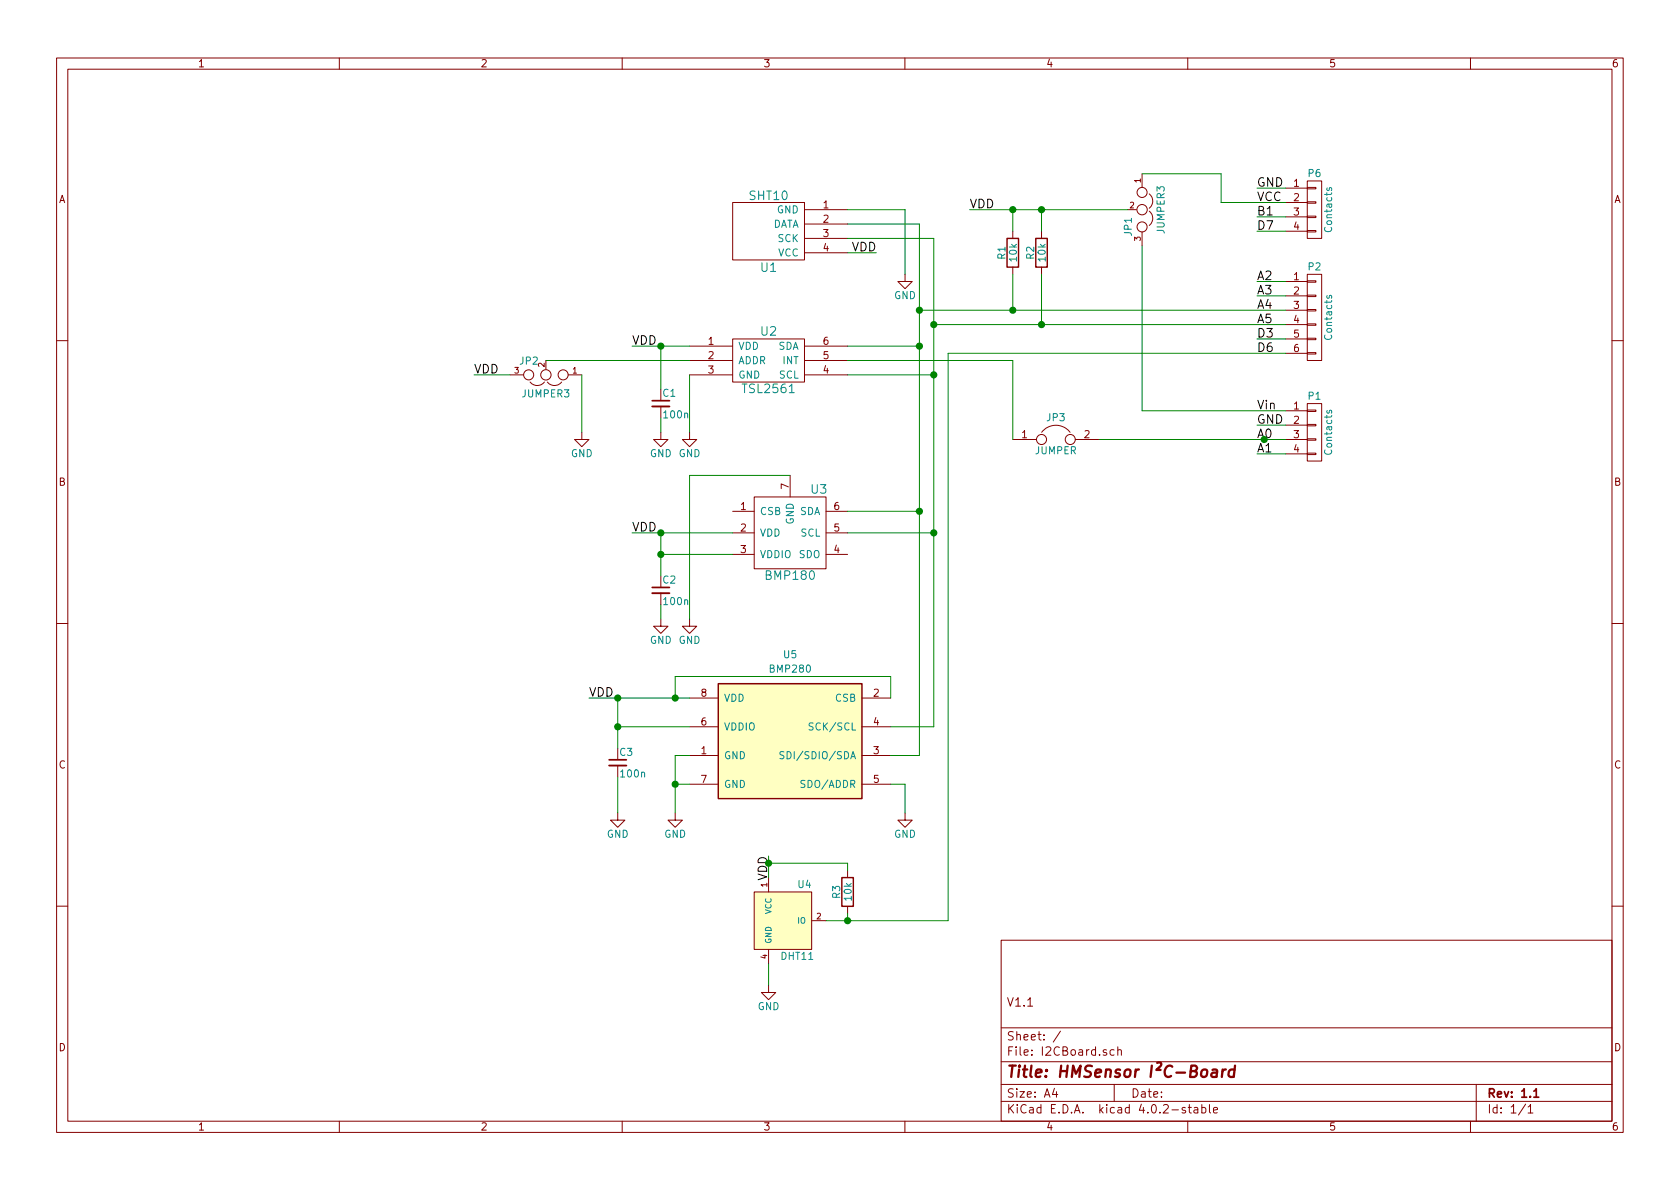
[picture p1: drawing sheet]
EESchema Schematic File Version 2
LIBS:power
LIBS:device
LIBS:transistors
LIBS:conn
LIBS:linear
LIBS:regul
LIBS:74xx
LIBS:cmos4000
LIBS:adc-dac
LIBS:memory
LIBS:xilinx
LIBS:microcontrollers
LIBS:dsp
LIBS:microchip
LIBS:analog_switches
LIBS:motorola
LIBS:texas
LIBS:intel
LIBS:audio
LIBS:interface
LIBS:digital-audio
LIBS:philips
LIBS:display
LIBS:cypress
LIBS:siliconi
LIBS:opto
LIBS:atmel
LIBS:contrib
LIBS:valves
LIBS:bmp085
LIBS:sht1x
LIBS:tsl256x
LIBS:ACRONET
LIBS:sensors
LIBS:Bosch
LIBS:I2CBoard-cache
EELAYER 25 0
EELAYER END
$Descr A4 11693 8268
encoding utf-8
Sheet 1 1
Title "HMSensor I²C-Board"
Date ""
Rev "1.1"
Comp ""
Comment1 "V1.1"
Comment2 ""
Comment3 ""
Comment4 ""
$EndDescr
$Comp
L R R2
U 1 1
P 7250 1750
F 0 "R2" V 7330 1750 50  0000 C CNN
F 1 "10k" V 7250 1750 50  0000 C CNN
F 2 "Resistors_SMD:R_0805_HandSoldering" V 7180 1750 50  0001 C CNN
F 3 "" H 7250 1750 50  0000 C CNN
	1    7250 1750
	-1   0    0    1   
$EndComp
$Comp
L R R1
U 1 1
P 7050 1750
F 0 "R1" V 7130 1750 50  0000 C CNN
F 1 "10k" V 7050 1750 50  0000 C CNN
F 2 "Resistors_SMD:R_0805_HandSoldering" V 6980 1750 50  0001 C CNN
F 3 "" H 7050 1750 50  0000 C CNN
	1    7050 1750
	-1   0    0    1   
$EndComp
$Comp
L CONN_01X04 P1
U 1 1
P 9150 3000
F 0 "P1" H 9150 3250 50  0000 C CNN
F 1 "Contacts" V 9250 3000 50  0000 C CNN
F 2 "Pin_Headers:Pin_Header_Straight_1x04_Pitch2.54mm" H 9150 3000 50  0001 C CNN
F 3 "" H 9150 3000 50  0000 C CNN
	1    9150 3000
	1    0    0    -1  
$EndComp
Text Label 8750 3050 0    60   ~ 0
A0
Text Label 8750 3150 0    60   ~ 0
A1
Text Label 8750 1950 0    60   ~ 0
A2
Text Label 8750 2950 0    60   ~ 0
GND
Text Label 8750 2050 0    60   ~ 0
A3
Text Label 8750 2150 0    60   ~ 0
A4
Text Label 8750 2250 0    60   ~ 0
A5
Text Label 8750 2350 0    60   ~ 0
D3
$Comp
L CONN_01X06 P2
U 1 1
P 9150 2200
F 0 "P2" H 9150 2550 50  0000 C CNN
F 1 "Contacts" V 9250 2200 50  0000 C CNN
F 2 "Pin_Headers:Pin_Header_Straight_1x06_Pitch2.54mm" H 9150 2200 50  0001 C CNN
F 3 "" H 9150 2200 50  0000 C CNN
	1    9150 2200
	1    0    0    -1  
$EndComp
Text Label 8750 2850 0    60   ~ 0
Vin
Text Label 8750 2450 0    60   ~ 0
D6
Text Label 8750 1300 0    60   ~ 0
GND
Text Label 8750 1400 0    60   ~ 0
VCC
$Comp
L CONN_01X04 P6
U 1 1
P 9150 1450
F 0 "P6" H 9150 1700 50  0000 C CNN
F 1 "Contacts" V 9250 1450 50  0000 C CNN
F 2 "Pin_Headers:Pin_Header_Straight_1x04_Pitch2.54mm" H 9150 1450 50  0001 C CNN
F 3 "" H 9150 1450 50  0000 C CNN
	1    9150 1450
	1    0    0    -1  
$EndComp
Text Label 8750 1500 0    60   ~ 0
B1
Text Label 8750 1600 0    60   ~ 0
D7
$Comp
L SHT10 U1
U 1 1
P 5350 1600
F 0 "U1" H 5350 1850 60  0000 C CNN
F 1 "SHT10" H 5350 1350 60  0000 C CNN
F 2 "sht1x:SHT1x" H 5350 1600 60  0001 C CNN
F 3 "" H 5350 1600 60  0000 C CNN
	1    5350 1600
	-1   0    0    1   
$EndComp
$Comp
L TSL2561 U2
U 1 1
P 5350 2500
F 0 "U2" H 5350 2700 60  0000 C CNN
F 1 "TSL2561" H 5350 2300 60  0000 C CNN
F 2 "tsl256x:TSL256x" H 5350 2500 60  0001 C CNN
F 3 "" H 5350 2500 60  0000 C CNN
	1    5350 2500
	1    0    0    -1  
$EndComp
$Comp
L JUMPER3 JP2
U 1 1
P 3800 2600
F 0 "JP2" H 3850 2500 50  0000 L CNN
F 1 "JUMPER3" H 3800 2700 50  0000 C BNN
F 2 "Connect:GS3" H 3800 2600 50  0001 C CNN
F 3 "" H 3800 2600 50  0000 C CNN
	1    3800 2600
	-1   0    0    1   
$EndComp
$Comp
L C_Small C1
U 1 1
P 4600 2800
F 0 "C1" H 4610 2870 50  0000 L CNN
F 1 "100n" H 4610 2720 50  0000 L CNN
F 2 "Capacitors_SMD:C_0805_HandSoldering" H 4600 2800 50  0001 C CNN
F 3 "" H 4600 2800 50  0000 C CNN
	1    4600 2800
	1    0    0    -1  
$EndComp
$Comp
L C_Small C2
U 1 1
P 4600 4100
F 0 "C2" H 4610 4170 50  0000 L CNN
F 1 "100n" H 4610 4020 50  0000 L CNN
F 2 "Capacitors_SMD:C_0805_HandSoldering" H 4600 4100 50  0001 C CNN
F 3 "" H 4600 4100 50  0000 C CNN
	1    4600 4100
	1    0    0    -1  
$EndComp
$Comp
L JUMPER3 JP1
U 1 1
P 7950 1450
F 0 "JP1" H 8000 1350 50  0000 L CNN
F 1 "JUMPER3" H 7950 1550 50  0000 C BNN
F 2 "Connect:GS3" H 7950 1450 50  0001 C CNN
F 3 "" H 7950 1450 50  0000 C CNN
	1    7950 1450
	0    1    1    0   
$EndComp
$Comp
L GND #PWR01
U 1 1
P 4600 3000
F 0 "#PWR01" H 4600 2750 50  0001 C CNN
F 1 "GND" H 4600 2850 50  0000 C CNN
F 2 "" H 4600 3000 50  0000 C CNN
F 3 "" H 4600 3000 50  0000 C CNN
	1    4600 3000
	1    0    0    -1  
$EndComp
$Comp
L GND #PWR02
U 1 1
P 4600 4300
F 0 "#PWR02" H 4600 4050 50  0001 C CNN
F 1 "GND" H 4600 4150 50  0000 C CNN
F 2 "" H 4600 4300 50  0000 C CNN
F 3 "" H 4600 4300 50  0000 C CNN
	1    4600 4300
	1    0    0    -1  
$EndComp
$Comp
L GND #PWR03
U 1 1
P 4800 3000
F 0 "#PWR03" H 4800 2750 50  0001 C CNN
F 1 "GND" H 4800 2850 50  0000 C CNN
F 2 "" H 4800 3000 50  0000 C CNN
F 3 "" H 4800 3000 50  0000 C CNN
	1    4800 3000
	1    0    0    -1  
$EndComp
$Comp
L GND #PWR04
U 1 1
P 6300 1900
F 0 "#PWR04" H 6300 1650 50  0001 C CNN
F 1 "GND" H 6300 1750 50  0000 C CNN
F 2 "" H 6300 1900 50  0000 C CNN
F 3 "" H 6300 1900 50  0000 C CNN
	1    6300 1900
	1    0    0    -1  
$EndComp
$Comp
L GND #PWR05
U 1 1
P 4800 4300
F 0 "#PWR05" H 4800 4050 50  0001 C CNN
F 1 "GND" H 4800 4150 50  0000 C CNN
F 2 "" H 4800 4300 50  0000 C CNN
F 3 "" H 4800 4300 50  0000 C CNN
	1    4800 4300
	1    0    0    -1  
$EndComp
Text Label 6750 1450 0    60   ~ 0
VDD
Text Label 4400 2400 0    60   ~ 0
VDD
Text Label 4400 3700 0    60   ~ 0
VDD
$Comp
L GND #PWR06
U 1 1
P 4050 3000
F 0 "#PWR06" H 4050 2750 50  0001 C CNN
F 1 "GND" H 4050 2850 50  0000 C CNN
F 2 "" H 4050 3000 50  0000 C CNN
F 3 "" H 4050 3000 50  0000 C CNN
	1    4050 3000
	1    0    0    -1  
$EndComp
Text Label 3300 2600 0    60   ~ 0
VDD
Text Label 6100 1750 2    60   ~ 0
VDD
$Comp
L BMP180 U3
U 1 1
P 5500 3700
F 0 "U3" H 5700 4000 60  0000 C CNN
F 1 "BMP180" H 5500 3400 60  0000 C CNN
F 2 "acronet:LGA_BMP180" H 5450 3700 60  0001 C CNN
F 3 "" H 5450 3700 60  0000 C CNN
	1    5500 3700
	1    0    0    -1  
$EndComp
$Comp
L DHT11 U4
U 1 1
P 5450 6400
F 0 "U4" H 5600 6650 50  0000 C CNN
F 1 "DHT11" H 5550 6150 50  0000 C CNN
F 2 "Pin_Headers:Pin_Header_Straight_1x04_Pitch2.00mm" H 5600 6650 50  0001 C CNN
F 3 "" H 5600 6650 50  0001 C CNN
	1    5450 6400
	1    0    0    -1  
$EndComp
$Comp
L GND #PWR07
U 1 1
P 5350 6850
F 0 "#PWR07" H 5350 6600 50  0001 C CNN
F 1 "GND" H 5350 6700 50  0000 C CNN
F 2 "" H 5350 6850 50  0000 C CNN
F 3 "" H 5350 6850 50  0000 C CNN
	1    5350 6850
	1    0    0    -1  
$EndComp
Text Label 5350 5950 3    60   ~ 0
VDD
$Comp
L BMP280 U5
U 1 1
P 5500 5150
F 0 "U5" H 5500 5750 50  0000 C CNN
F 1 "BMP280" H 5500 5650 50  0000 C CNN
F 2 "manuf:BOSCH_BMP280" H 5500 6350 50  0001 C CNN
F 3 "https://ae-bst.resource.bosch.com/media/_tech/media/datasheets/BST-BMP280-DS001-12.pdf" H 5500 6250 50  0001 C CNN
F 4 "BMP280" H 5500 5950 50  0001 C CNN "MPN"
F 5 "Bosch" H 5500 6050 50  0001 C CNN "Manuf"
F 6 "Bosch BMP280" H 5500 6150 50  0001 C CNN "BOM"
	1    5500 5150
	1    0    0    -1  
$EndComp
$Comp
L C_Small C3
U 1 1
P 4300 5300
F 0 "C3" H 4310 5370 50  0000 L CNN
F 1 "100n" H 4310 5220 50  0000 L CNN
F 2 "Capacitors_SMD:C_0805_HandSoldering" H 4300 5300 50  0001 C CNN
F 3 "" H 4300 5300 50  0000 C CNN
	1    4300 5300
	1    0    0    -1  
$EndComp
Text Label 4100 4850 0    60   ~ 0
VDD
$Comp
L GND #PWR08
U 1 1
P 6300 5650
F 0 "#PWR08" H 6300 5400 50  0001 C CNN
F 1 "GND" H 6300 5500 50  0000 C CNN
F 2 "" H 6300 5650 50  0000 C CNN
F 3 "" H 6300 5650 50  0000 C CNN
	1    6300 5650
	1    0    0    -1  
$EndComp
$Comp
L GND #PWR09
U 1 1
P 4700 5650
F 0 "#PWR09" H 4700 5400 50  0001 C CNN
F 1 "GND" H 4700 5500 50  0000 C CNN
F 2 "" H 4700 5650 50  0000 C CNN
F 3 "" H 4700 5650 50  0000 C CNN
	1    4700 5650
	1    0    0    -1  
$EndComp
$Comp
L GND #PWR010
U 1 1
P 4300 5650
F 0 "#PWR010" H 4300 5400 50  0001 C CNN
F 1 "GND" H 4300 5500 50  0000 C CNN
F 2 "" H 4300 5650 50  0000 C CNN
F 3 "" H 4300 5650 50  0000 C CNN
	1    4300 5650
	1    0    0    -1  
$EndComp
$Comp
L JUMPER JP3
U 1 1
P 7350 3050
F 0 "JP3" H 7350 3200 50  0000 C CNN
F 1 "JUMPER" H 7350 2970 50  0000 C CNN
F 2 "Connect:GS2" H 7350 3050 50  0001 C CNN
F 3 "" H 7350 3050 50  0000 C CNN
	1    7350 3050
	1    0    0    -1  
$EndComp
$Comp
L R R3
U 1 1
P 5900 6200
F 0 "R3" V 5980 6200 50  0000 C CNN
F 1 "10k" V 5900 6200 50  0000 C CNN
F 2 "Resistors_SMD:R_0805_HandSoldering" V 5830 6200 50  0001 C CNN
F 3 "" H 5900 6200 50  0000 C CNN
	1    5900 6200
	-1   0    0    1   
$EndComp
Wire Wire Line
	8950 3150 8750 3150
Wire Wire Line
	8950 2950 8750 2950
Wire Wire Line
	8950 3050 8750 3050
Wire Wire Line
	8950 1950 8750 1950
Wire Wire Line
	8950 2050 8750 2050
Wire Wire Line
	6400 2150 8950 2150
Wire Wire Line
	6500 2250 8950 2250
Wire Wire Line
	8950 2350 8750 2350
Wire Wire Line
	6600 2450 8950 2450
Wire Wire Line
	8750 1300 8950 1300
Wire Wire Line
	8750 1500 8950 1500
Wire Wire Line
	8750 1600 8950 1600
Wire Wire Line
	7050 1600 7050 1450
Connection ~ 7050 1450
Wire Wire Line
	7250 1600 7250 1450
Connection ~ 7250 1450
Wire Wire Line
	6750 1450 7850 1450
Wire Wire Line
	6500 1650 6500 5050
Wire Wire Line
	6500 1650 5900 1650
Wire Wire Line
	6500 2600 5900 2600
Connection ~ 6500 2250
Wire Wire Line
	6500 3700 5900 3700
Connection ~ 6500 2600
Wire Wire Line
	6400 1550 5900 1550
Wire Wire Line
	6400 2400 5900 2400
Connection ~ 6400 2150
Connection ~ 6400 2400
Wire Wire Line
	7250 1900 7250 2250
Connection ~ 7250 2250
Wire Wire Line
	7050 1900 7050 2150
Connection ~ 7050 2150
Wire Wire Line
	8950 1400 8500 1400
Wire Wire Line
	8500 1400 8500 1200
Wire Wire Line
	8500 1200 7950 1200
Wire Wire Line
	7950 1700 7950 2850
Wire Wire Line
	7950 2850 8950 2850
Wire Wire Line
	5900 1750 6100 1750
Wire Wire Line
	4800 2400 4400 2400
Wire Wire Line
	4400 3700 5100 3700
Wire Wire Line
	5900 1450 6300 1450
Wire Wire Line
	6300 1450 6300 1900
Wire Wire Line
	4800 2600 4800 3000
Wire Wire Line
	3800 2500 4800 2500
Wire Wire Line
	4600 2700 4600 2400
Connection ~ 4600 2400
Wire Wire Line
	4600 3000 4600 2900
Wire Wire Line
	4600 3700 4600 4000
Connection ~ 4600 3700
Wire Wire Line
	4600 4300 4600 4200
Wire Wire Line
	4800 3300 4800 4300
Wire Wire Line
	3550 2600 3300 2600
Wire Wire Line
	4050 2600 4050 3000
Wire Wire Line
	6400 3550 5900 3550
Connection ~ 6400 3550
Wire Wire Line
	6400 1550 6400 5250
Wire Wire Line
	5100 3850 4600 3850
Connection ~ 4600 3850
Wire Wire Line
	4800 3300 5500 3300
Wire Wire Line
	6600 2450 6600 6400
Wire Wire Line
	6600 6400 5750 6400
Wire Wire Line
	5350 6100 5350 5950
Wire Wire Line
	5350 6700 5350 6850
Wire Wire Line
	6500 5050 6200 5050
Connection ~ 6500 3700
Wire Wire Line
	6400 5250 6200 5250
Wire Wire Line
	4700 5250 4700 5650
Wire Wire Line
	4700 5250 4800 5250
Wire Wire Line
	4800 5450 4700 5450
Connection ~ 4700 5450
Wire Wire Line
	4100 4850 4800 4850
Wire Wire Line
	4300 4850 4300 5200
Connection ~ 4300 4850
Wire Wire Line
	4800 5050 4300 5050
Connection ~ 4300 5050
Wire Wire Line
	4300 5650 4300 5400
Wire Wire Line
	6200 5450 6300 5450
Wire Wire Line
	6300 5450 6300 5650
Wire Wire Line
	6200 4850 6200 4700
Wire Wire Line
	6200 4700 4700 4700
Wire Wire Line
	4700 4700 4700 4850
Connection ~ 4700 4850
Wire Wire Line
	7650 3050 8800 3050
Connection ~ 8800 3050
Wire Wire Line
	7050 3050 7050 2500
Wire Wire Line
	7050 2500 5900 2500
Wire Wire Line
	5900 6350 5900 6400
Connection ~ 5900 6400
Wire Wire Line
	5900 6050 5900 6000
Wire Wire Line
	5900 6000 5350 6000
Connection ~ 5350 6000
$EndSCHEMATC
